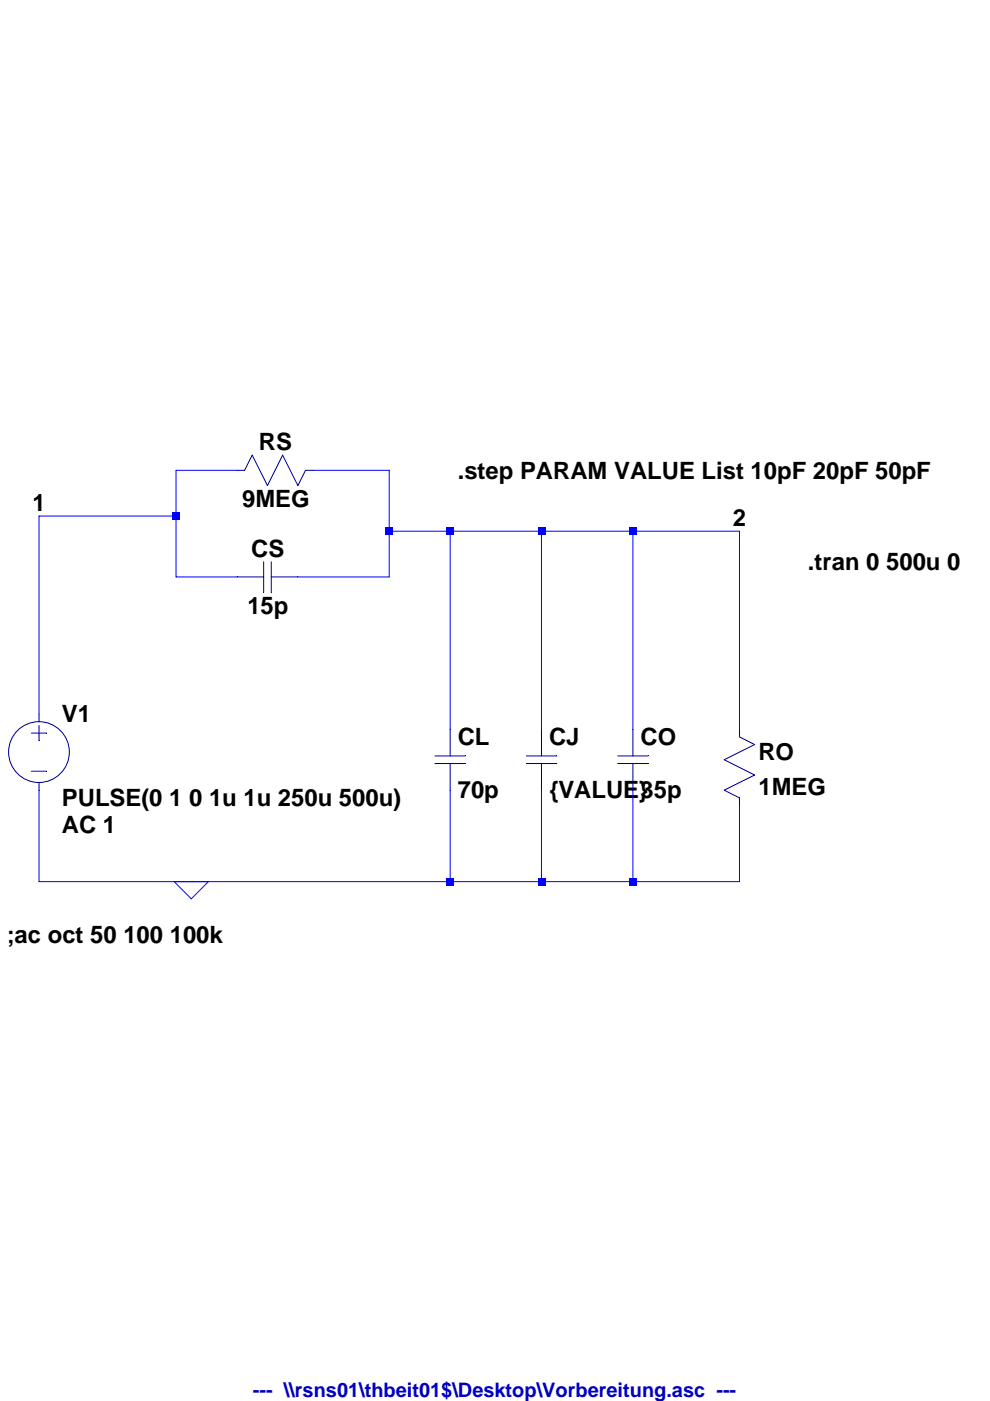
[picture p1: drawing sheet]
Version 4
SHEET 1 880 680
WIRE -128 -256 -192 -256
WIRE 32 -256 -48 -256
WIRE -192 -208 -192 -256
WIRE -192 -208 -336 -208
WIRE 32 -192 32 -256
WIRE 96 -192 32 -192
WIRE 192 -192 96 -192
WIRE 288 -192 192 -192
WIRE 400 -192 288 -192
WIRE -192 -144 -192 -208
WIRE -128 -144 -192 -144
WIRE 32 -144 32 -192
WIRE 32 -144 -64 -144
WIRE -336 0 -336 -208
WIRE 96 16 96 -192
WIRE 192 16 192 -192
WIRE 288 16 288 -192
WIRE 400 16 400 -192
WIRE -336 176 -336 80
WIRE -176 176 -336 176
WIRE 96 176 96 80
WIRE 96 176 -176 176
WIRE 192 176 192 80
WIRE 192 176 96 176
WIRE 288 176 288 80
WIRE 288 176 192 176
WIRE 400 176 400 96
WIRE 400 176 288 176
FLAG -176 176 0
FLAG -336 -208 1
FLAG 400 -192 2
SYMBOL res 384 0 R0
SYMATTR InstName RO
SYMATTR Value 1MEG
SYMBOL res -32 -272 R90
WINDOW 0 0 56 VBottom 0
WINDOW 3 32 56 VTop 0
SYMATTR InstName RS
SYMATTR Value 9MEG
SYMBOL cap -64 -160 R90
WINDOW 0 0 32 VBottom 0
WINDOW 3 32 32 VTop 0
SYMATTR InstName CS
SYMATTR Value 15p
SYMBOL cap 272 16 R0
SYMATTR InstName CO
SYMATTR Value 35p
SYMBOL cap 176 16 R0
SYMATTR InstName CJ
SYMATTR Value {VALUE}
SYMBOL cap 80 16 R0
SYMATTR InstName CL
SYMATTR Value 70p
SYMBOL voltage -336 -16 R0
WINDOW 123 24 132 Left 0
WINDOW 39 0 0 Left 0
SYMATTR InstName V1
SYMATTR Value PULSE(0 1 0 1u 1u 250u 500u)
SYMATTR Value2 AC 1
TEXT 104 -256 Left 0 !.step PARAM VALUE List 10pF 20pF 50pF
TEXT -370 232 Left 0 !;ac oct 50 100 100k
TEXT 472 -160 Left 0 !.tran 0 500u 0
